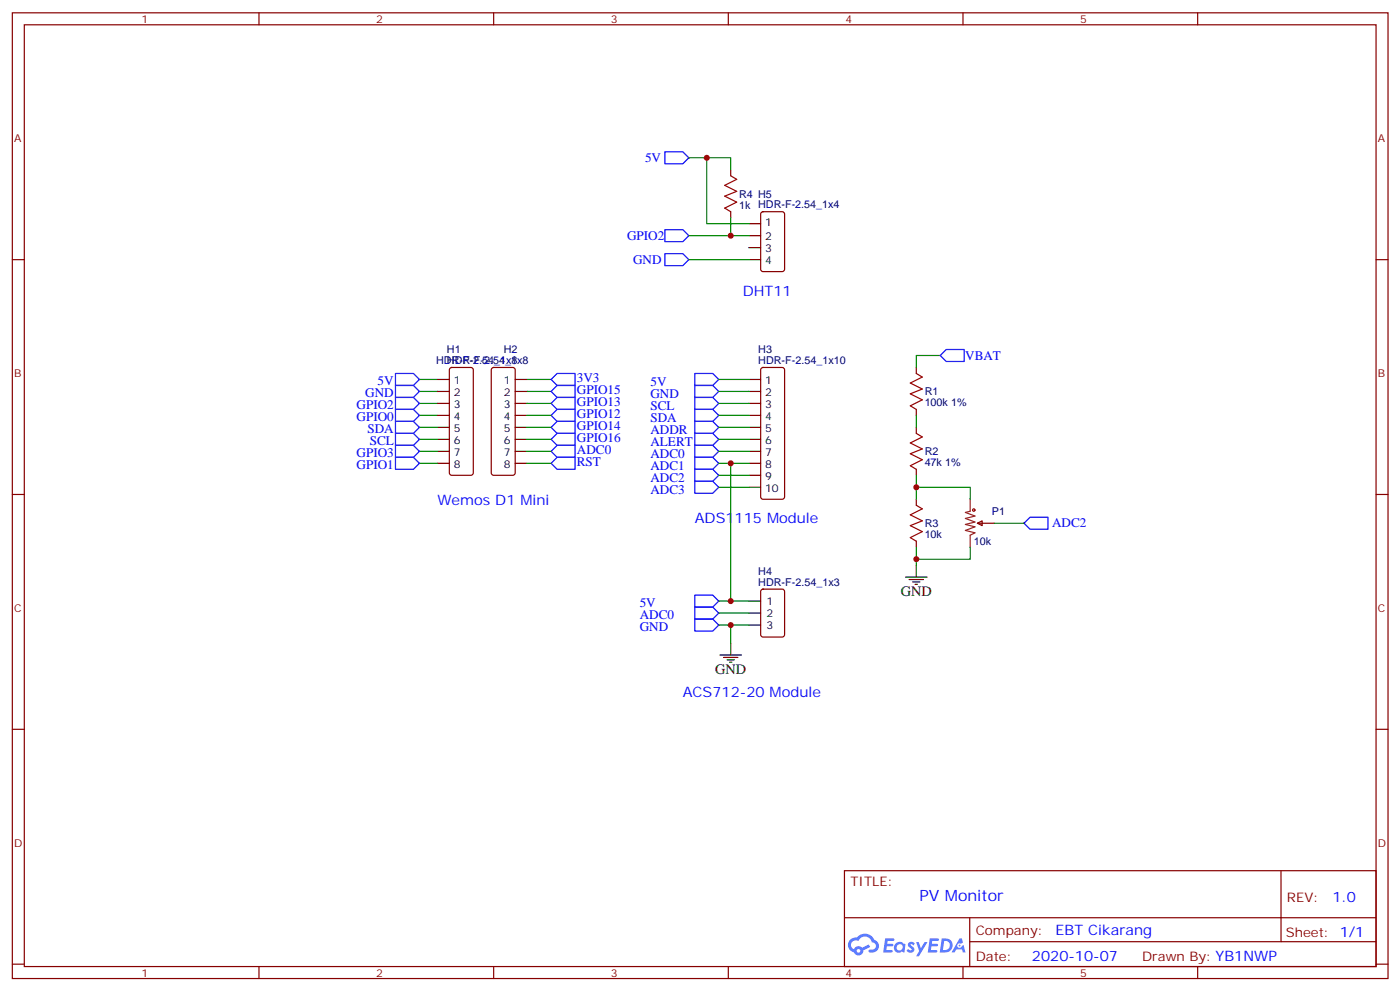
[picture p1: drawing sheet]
<svg xmlns="http://www.w3.org/2000/svg" width="413mm" height="292mm" viewBox="0 0 413 292" stroke-linecap="round" stroke-linejoin="round" font-family="sans-serif">
<g fill="none" stroke="#870000" stroke-width=".35">
<path d="M3.6 3.8h405.4v284.3h-405.4zM7.2 7.3h398.2v277.3h-398.2zM76.3 3.8v3.5M145.5 3.8v3.5M214.6 3.8v3.5M283.7 3.8v3.5M352.9 3.8v3.5M3.6 76.4h3.6M405.4 76.4h3.6M3.6 145.6h3.6M405.4 145.6h3.6M3.6 214.7h3.6"/>
<path d="M405.4 214.7h3.6M248.8 256.4h156.6v28.2h-156.6zM377.4 256.4v20.9M248.8 270.2h156.5M285.7 277.3h119.6M285.7 270.2v14.1M3.6 283.9h3.6M76.3 284.6v3.5M145.5 284.6v3.5M214.6 284.6v3.5M283.7 284.6v3.5M352.9 284.6v3.5"/>
<path d="M405.4 283.9h3.6"/>
</g>
<g fill="#5487ff">
<path d="M267.8 277.5a1.22 1.22 0 0 1 1.7 .3l-.4 .6a.47 .47 0 0 0-.3-.4 .47 .47 0 0 0-.5 .2l.2 .2a1.14 1.14 0 0 1 .7 1.7 1.14 1.14 0 0 1-1.9 0l-.2-.2 .5-.5 .7 .4a.29 .29 0 0 0 .4-.2 .29 .29 0 0 0-.3-.4 1.04 1.04 0 0 1-.6-1.7z"/>
<path d="M260.8 276.3h2.4l.3 .2-.1 .5h-1.9l-.1 .9h1.5l.4 .4-.4 .3h-1.6l-.2 1.1 1.8 .1 .1 .3-.1 .3h-2.7z"/>
<path d="M274 276.3h2.3l.3 .2-.1 .5h-1.8l-.1 .9h1.5l.3 .4-.4 .3h-1.6l-.1 1.1 1.7 .1 .2 .3-.2 .3h-2.6z"/>
<path d="M282.7 276.3h.7l.3 1.2-.6 .4a.69 .69 0 0 0-1 .2 .69 .69 0 0 0 .5 1 .69 .69 0 0 0 .8-.6l.5-.3 .6 2.2h-.8l-.2-.8h-1.8l-.5 .8h-.8z"/>
<path d="M269.9 277.4h.8l.6 1.8 1.1-1.8h.9l-2.6 4.2h-.8l.9-1.6z"/>
<path d="M277.5 276.3l-.6 4.1h1.3a2.11 2.11 0 0 0 2.5-2.1 2.11 2.11 0 0 0-2.5-2zM278.2 277a1.39 1.39 0 0 1 1.7 1.4 1.39 1.39 0 0 1-1.8 1.3h-.3z"/>
<path d="M263.8 277.9a1.54 1.54 0 0 0-.1 2.2 1.54 1.54 0 0 0 2.2 .1l.6 .2 .3-2.3-.2-.2h-.4a1.49 1.49 0 0 0-2.4 0zM264.1 278.9a.94 .94 0 0 1 1.8 0 .94 .94 0 0 1-1.8 0z"/>
<path d="M250.5 276.7a2.18 2.18 0 0 0 1.1 3.7 1.44 1.44 0 0 0 1.6 .9 1.44 1.44 0 0 0 1.2-1.5l2-1-.5-.7-1.9 .9a1.47 1.47 0 0 0-2.4 .5 1.39 1.39 0 0 1-.7-2 1.39 1.39 0 0 1 2-.4 2.12 2.12 0 0 1 2.2-1.3 2.12 2.12 0 0 1 1.9 1.7 1.14 1.14 0 0 1 1.1 1.4 1.14 1.14 0 0 1-1.7 .7 .43 .43 0 0 0-.5 .4 .43 .43 0 0 0 .4 .5 1.98 1.98 0 0 0 2.5-1.3 1.98 1.98 0 0 0-1.2-2.5 3.1 3.1 0 0 0-5.3-.7l-.9 .1zM252.4 280a.55 .55 0 0 1 1.1 0 .55 .55 0 0 1-1.1 0z"/>
<circle cx="282.7" cy="278.4" r=".26"/>
</g>
<g fill="none" stroke="#008700" stroke-width=".35">
<path d="M203 46.5h5.2v19.4h12.4M208.2 46.5h7.1v3.5M203 76.4h17.6M203 69.4h17.6M215.3 64.1v5.3M123.6 111.7h5.3M123.6 115.3h5.3M123.6 118.8h5.3M155.3 111.7h7.1M155.3 115.3h7.1M155.3 118.8h7.1M211.8 111.7h8.8"/>
<path d="M211.8 115.3h8.8M211.8 118.8h8.8M277 104.7h-7v3.5M123.6 122.3h5.3M123.6 125.8h5.3M123.6 129.4h5.3M123.6 132.9h5.3M123.6 136.4h5.3M155.3 122.3h7.1M155.3 125.8h7.1M155.3 129.4h7.1M155.3 132.9h7.1"/>
<path d="M155.3 136.4h7.1M211.8 122.3h8.8M211.8 125.8h8.8M211.8 129.4h8.8M211.8 132.9h8.8M211.8 136.4h8.8M211.8 139.9h8.8M215.3 136.4v40.6M270 139.9v3.6h15.9v3.5M270 122.3v3.5M211.8 143.5h8.8M270 143.5v3.5"/>
<path d="M292.9 154.1h8.8M211.8 177h8.8M270 161.1v5.3M285.9 161.1v3.5h-15.9M211.8 180.5h8.8M211.8 184h8.8M215.3 184v5.3"/>
</g>
<g fill="none" stroke="#00f" stroke-width=".35">
<path d="M195.9 44.7h5.3l1.8 1.8-1.8 1.7h-5.3zM195.9 67.6h5.3l1.8 1.8-1.8 1.8h-5.3zM195.9 74.7h5.3l1.8 1.7-1.8 1.8h-5.3zM116.5 110h5.3l1.8 1.7-1.8 1.8h-5.3zM116.5 113.5h5.3l1.8 1.8-1.8 1.7h-5.3zM116.5 117h5.3l1.8 1.8-1.8 1.7h-5.3zM162.4 118.8l1.7-1.8h5.3v3.5h-5.3zM164.1 110h5.3v3.5h-5.3l-1.7-1.8zM164.1 113.5h5.3v3.5h-5.3l-1.7-1.7zM204.7 110h5.3l1.8 1.7-1.8 1.8h-5.3zM204.7 113.5h5.3l1.8 1.8-1.8 1.7h-5.3zM204.7 117h5.3l1.8 1.8-1.8 1.7h-5.3z"/>
<path d="M278.8 102.9h5.3v3.5h-5.3l-1.8-1.7zM116.5 120.5h5.3l1.8 1.8-1.8 1.8h-5.3zM116.5 124.1h5.3l1.8 1.7-1.8 1.8h-5.3zM116.5 127.6h5.3l1.8 1.8-1.8 1.7h-5.3zM116.5 131.1h5.3l1.8 1.8-1.8 1.8h-5.3zM116.5 134.7h5.3l1.8 1.7-1.8 1.8h-5.3zM162.4 122.3l1.7-1.8h5.3v3.6h-5.3zM162.4 125.8l1.7-1.7h5.3v3.5h-5.3zM162.4 129.4l1.7-1.8h5.3v3.5h-5.3zM162.4 132.9l1.7-1.8h5.3v3.6h-5.3zM162.4 136.4l1.7-1.7h5.3v3.5h-5.3zM204.7 120.5h5.3l1.8 1.8-1.8 1.8h-5.3z"/>
<path d="M204.7 124.1h5.3l1.8 1.7-1.8 1.8h-5.3zM204.7 127.6h5.3l1.8 1.8-1.8 1.7h-5.3zM204.7 131.1h5.3l1.8 1.8-1.8 1.8h-5.3zM204.7 134.7h5.3l1.8 1.7-1.8 1.8h-5.3zM204.7 138.2h5.3l1.8 1.7-1.8 1.8h-5.3zM204.7 141.7h5.3l1.8 1.8-1.8 1.7h-5.3zM301.7 154.1l1.8-1.8h5.3v3.5h-5.3zM204.7 175.2h5.3l1.8 1.8-1.8 1.8h-5.3zM204.7 178.8h5.3l1.8 1.7-1.8 1.8h-5.3zM204.7 182.3h5.3l1.8 1.7-1.8 1.8h-5.3z"/>
</g>
<g fill="none" stroke="#870000" stroke-width=".35">
<path d="M215.3 50v1.8M215.3 62.3v1.8M224.4 62.5l.4-.2h5.7l.6 .5 .1 16.5-.5 .6-5.9 .1-.6-.5-.1-16.5zM132.6 108.4l.5-.2h5.6l.5 .2 .3 .5v30.3l-.3 .5-.5 .2h-5.6l-.5-.2-.2-.5v-30.3zM145 108.4l.5-.2h5.6l.5 .2 .2 .5v30.3l-.2 .5-.5 .2h-5.6l-.5-.2-.3-.5v-30.3zM224.4 108.4l.4-.2h5.7l.5 .2 .2 .5v37.4l-.3 .5-.4 .2h-5.7l-.5-.2-.2-.5v-37.4zM270 108.2v1.8M270 120.5v1.8M270 125.8v1.8M270 138.2v1.7M270 147v1.8M270 159.3v1.8"/>
<path d="M288 154.1l1.4-.7v1.4zM288 154.1h4.9M224.4 173.7l.4-.2h5.7l.6 .4 .1 13-.5 .6-5.9 .1-.6-.5-.1-12.9z"/>
</g>
<g fill="none" stroke="#000" stroke-width=".35">
<path d="M220.6 65.9h3.5M220.6 69.4h3.5M220.6 72.9h3.5M220.6 76.4h3.5M128.9 111.7h3.5M128.9 115.3h3.5M128.9 118.8h3.5M151.8 111.7h3.5M151.8 115.3h3.5M151.8 118.8h3.5M220.6 111.7h3.5M220.6 115.3h3.5"/>
<path d="M220.6 118.8h3.5M128.9 122.3h3.5M128.9 125.8h3.5M128.9 129.4h3.5M128.9 132.9h3.5M128.9 136.4h3.5M151.8 122.3h3.5M151.8 125.8h3.5M151.8 129.4h3.5M151.8 132.9h3.5M151.8 136.4h3.5M220.6 122.3h3.5"/>
<path d="M220.6 125.8h3.5M220.6 129.4h3.5M220.6 132.9h3.5M220.6 136.4h3.5M220.6 139.9h3.5M220.6 143.5h3.5M220.6 177h3.5M266.8 169.9h6.4M267.9 170.6h4.2M268.9 171.3h2.1M269.6 172h.7M270 166.4v3.5"/>
<path d="M212.1 192.9h6.4M213.2 193.6h4.2M214.2 194.3h2.2M214.9 195h.8M215.3 189.3v3.6M220.6 184h3.5M220.6 180.5h3.5"/>
</g>
<g fill="none" stroke="#a10000" stroke-width=".35">
<path d="M215.3 51.8l1.8 1-3.6 1.8 3.6 1.7-3.6 1.4 3.6 1.8-3.6 1.8 1.8 1M270 110l1.7 1-3.5 1.8 3.5 1.7-3.5 1.5 3.5 1.7-3.5 1.8 1.8 1M270 127.6l1.7 1.1-3.5 1.7 3.5 1.8-3.5 1.4 3.5 1.8-3.5 1.7 1.8 1.1M270 148.8l1.7 1-3.5 1.8 3.5 1.8-3.5 1.4 3.5 1.7-3.5 1.8 1.8 1"/>
<circle cx="286.9" cy="150.2" r=".35"/>
</g>
<path d="M285.9 147v3.5l-1.5 .4 2.9 1-2.9 .7 2.9 1.1-2.9 .7 2.9 .7-2.9 1.1 2.9 .7-1.4 .7v3.5" fill="none" stroke="#8c2424" stroke-width=".35"/>
<g fill="#c00">
<circle cx="270" cy="143.5" r=".88"/>
<circle cx="270" cy="164.6" r=".88"/>
<circle cx="215.3" cy="136.4" r=".88"/>
<circle cx="215.3" cy="177" r=".88"/>
<circle cx="215.3" cy="184" r=".88"/>
<circle cx="208.2" cy="46.5" r=".88"/>
<circle cx="215.3" cy="69.4" r=".88"/>
</g>
<text font-size="4.6" fill="#00f" x="270.9" y="265.4">PV Monitor</text>
<g font-size="4.2" fill="#00f">
<text x="218.8" y="87">DHT11</text>
<text x="128.9" y="148.8">Wemos D1 Mini</text>
<text x="204.7" y="154.1">ADS1115 Module</text>
<text x="201.2" y="205.2">ACS712-20 Module</text>
<text x="392.6" y="265.6">1.0</text>
<text x="311" y="275.2">EBT Cikarang</text>
<text x="304.1" y="283">2020-10-07</text>
</g>
<g font-size="4.2">
<text x="265.4" y="175.6">GND</text>
<text x="210.7" y="198.5">GND</text>
</g>
<g font-size="3.9" fill="#00f">
<text x="190.1" y="47.7">5V</text>
<text x="184.8" y="70.6">GPIO2</text>
<text x="186.5" y="77.7">GND</text>
<text x="284.4" y="106">VBAT</text>
<text x="111.3" y="113.5">5V</text>
<text x="170" y="112.4">3V3</text>
<text x="191.6" y="113.6">5V</text>
<text x="107.6" y="117">GND</text>
<text x="170" y="116">GPIO15</text>
<text x="170" y="119.5">GPIO13</text>
<text x="191.6" y="117.1">GND</text>
<text x="105.1" y="120.5">GPIO2</text>
<text x="105.1" y="124.1">GPIO0</text>
<text x="170" y="123">GPIO12</text>
<text x="191.6" y="120.6">SCL</text>
<text x="191.6" y="124.1">SDA</text>
<text x="108.3" y="127.6">SDA</text>
<text x="108.9" y="131.1">SCL</text>
<text x="170" y="126.5">GPIO14</text>
<text x="170" y="130.1">GPIO16</text>
<text x="191.6" y="127.7">ADDR</text>
<text x="191.6" y="131.2">ALERT</text>
<text x="105.1" y="134.7">GPIO3</text>
<text x="170" y="133.6">ADC0</text>
<text x="170" y="137.1">RST</text>
<text x="191.6" y="134.7">ADC0</text>
<text x="105.1" y="138.2">GPIO1</text>
<text x="191.6" y="138.3">ADC1</text>
<text x="191.6" y="141.8">ADC2</text>
<text x="191.6" y="145.3">ADC3</text>
<text x="310" y="155.3">ADC2</text>
<text x="188.5" y="178.7">5V</text>
<text x="188.5" y="182.2">ADC0</text>
<text x="188.5" y="185.7">GND</text>
</g>
<g font-size="3.9" fill="#800">
<text x="250.6" y="260.9">TITLE:</text>
<text x="379.2" y="265.6">REV:</text>
<text x="287.5" y="275.1">Company:</text>
<text x="378.9" y="275.8">Sheet: 1/1</text>
<text x="287.5" y="282.8">Date:</text>
<text x="336.5" y="282.9">Drawn By: YB1NWP</text>
</g>
<g font-size="3.2" fill="#800">
<text x="41.7" y="6.8">1</text>
<text x="110.9" y="6.8">2</text>
<text x="180" y="6.8">3</text>
<text x="249.2" y="6.8">4</text>
<text x="318.3" y="6.8">5</text>
<text x="4.2" y="41.9">A</text>
<text x="406" y="41.9">A</text>
<text x="4.2" y="111">B</text>
<text x="406" y="111">B</text>
<text x="4.2" y="180.2">C</text>
<text x="406" y="180.2">C</text>
<text x="4.2" y="249.3">D</text>
<text x="406" y="249.3">D</text>
<text x="41.7" y="287.6">1</text>
<text x="110.9" y="287.6">2</text>
<text x="180" y="287.6">3</text>
<text x="249.2" y="287.6">4</text>
<text x="318.3" y="287.6">5</text>
</g>
<g font-size="3.2" fill="#000080">
<text x="217.8" y="58.2">R4 H5</text>
<text x="217.8" y="61.4">1k</text>
<text x="223.4" y="61.3">HDR-F-2.54_1x4</text>
<text x="128.5" y="107.1">HDR-F-2.54_1x8</text>
<text x="131.7" y="107.1">HDR-F-2.54_1x8</text>
<text x="131.7" y="104">H1</text>
<text x="148.4" y="104">H2</text>
<text x="223.4" y="107.1">HDR-F-2.54_1x10</text>
<text x="223.4" y="103.9">H3</text>
<text x="272.5" y="119.6">100k 1%</text>
<text x="272.5" y="116.4">R1</text>
<text x="272.5" y="137.2">47k 1%</text>
<text x="272.5" y="134">R2</text>
<text x="272.5" y="155.2">R3</text>
<text x="292.2" y="151.6">P1</text>
<text x="272.5" y="158.4">10k</text>
<text x="286.9" y="160.5">10k</text>
<text x="223.4" y="169.2">H4</text>
<text x="223.4" y="172.4">HDR-F-2.54_1x3</text>
</g>
<g font-size="3.2">
<text x="225.4" y="66.6">1</text>
<text x="225.4" y="70.8">2</text>
<text x="225.4" y="74.3">3</text>
<text x="225.4" y="77.9">4</text>
<text x="133.7" y="113.1">1</text>
<text x="148.5" y="113.1">1</text>
<text x="225.4" y="113.1">1</text>
<text x="133.7" y="116.7">2</text>
<text x="148.5" y="116.7">2</text>
<text x="225.4" y="116.7">2</text>
<text x="133.7" y="120.2">3</text>
<text x="133.7" y="123.7">4</text>
<text x="148.5" y="120.2">3</text>
<text x="148.5" y="123.7">4</text>
<text x="225.4" y="120.2">3</text>
<text x="225.4" y="123.7">4</text>
<text x="133.7" y="127.2">5</text>
<text x="133.7" y="130.8">6</text>
<text x="148.5" y="127.2">5</text>
<text x="148.5" y="130.8">6</text>
<text x="225.4" y="127.2">5</text>
<text x="225.4" y="130.8">6</text>
<text x="133.7" y="134.3">7</text>
<text x="133.7" y="137.8">8</text>
<text x="148.5" y="134.3">7</text>
<text x="148.5" y="137.8">8</text>
<text x="225.4" y="134.3">7</text>
<text x="225.4" y="137.8">8</text>
<text x="225.4" y="141.4">9</text>
<text x="225.4" y="144.9">10</text>
<text x="225.9" y="178">1</text>
<text x="225.9" y="185.1">3</text>
<text x="225.9" y="181.6">2</text>
</g>
</svg>
